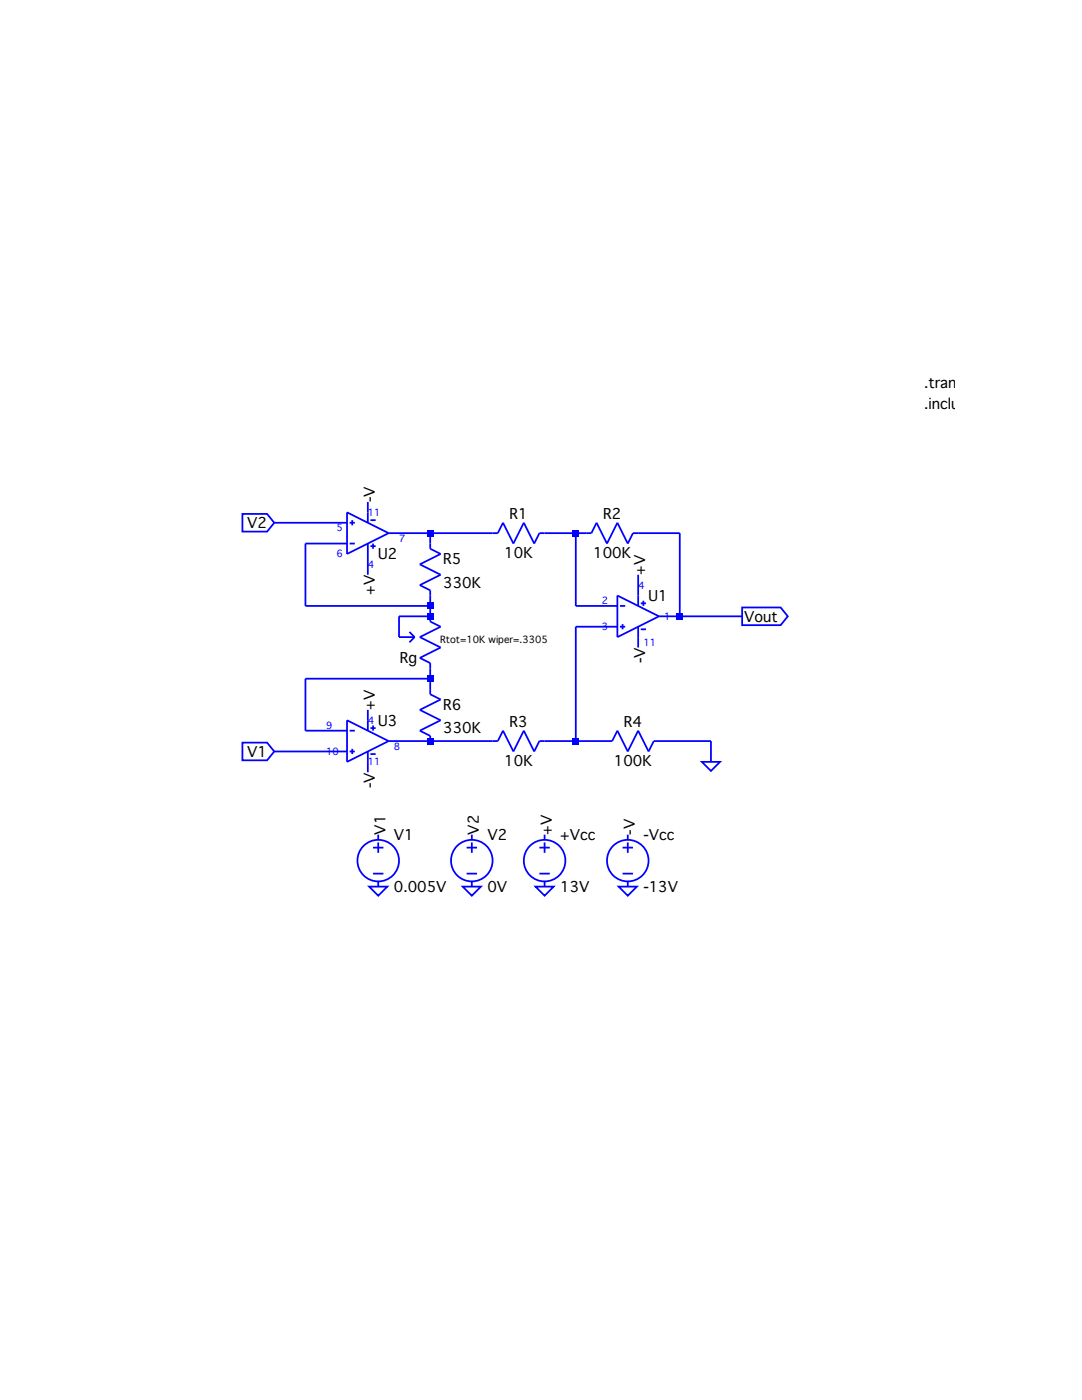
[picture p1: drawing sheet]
<svg xmlns="http://www.w3.org/2000/svg" width="216mm" height="279mm" viewBox="0 0 216 279" stroke-linecap="round" stroke-linejoin="round" font-family="sans-serif">
<g fill="none" stroke="#00f" stroke-width=".35">
<path d="M48.4 102.6h4.9l1.4 1.7-1.4 1.8h-4.9zM54.7 104.3h14.5M69.2 102.3l8.3 4.1-8.3 4.2zM69.2 108.5h-8.3v12.4h24.9M69.8 108.5h1M69.8 104.3h1M70.3 103.8v1M73.4 100.2v4.1M73.4 108.5v6.2M73.9 109h1.1M73.9 103.8h1.1M74.4 108.5v1"/>
<path d="M77.5 106.4h21.8l1.1-2.1 2 4.2 2.1-4.2 2.1 4.2 1-2.1h10.4l1-2.1 2.1 4.2 2.1-4.2 2.1 4.2 1-2.1h9.3v16.6M85.8 106.4v3.1l2.1 1.1-4.1 2 4.1 2.1-4.1 2.1 2 1v6.2l2.1 1.1-4.1 2.1 4.1 2-4.1 2.1 2 1v6.3l2.1 1-4.1 2.1 4.1 2-4.1 2.1 2 1.1v1M114.9 106.4v14.5h8.3M123.2 118.9l8.3 4.1-8.3 4.2zM127.3 114.7v6.2M128.4 119.9v1M81.7 126.1l1 1.1M82.7 127.2l-1 1M85.8 135.4h-24.9v10.4h8.3M85.8 123h-6.2v4.2h3.1M123.2 125.1h-8.3v22.8M123.7 120.9h1"/>
<path d="M123.7 125.1h1M124.2 124.6v1M127.3 125.1v4.1M127.9 120.4h1M127.9 125.6h1M131.5 123h16.6M148.1 121.2h7.7l1.4 1.8-1.4 1.8h-7.7zM48.4 148.2h4.9l1.4 1.8-1.4 1.7h-4.9zM54.7 150h14.5M69.2 143.7l8.3 4.2-8.3 4.1zM69.8 145.8h1M69.8 150h1"/>
<path d="M70.3 149.5v1M73.4 141.7v4.1M73.4 150v4.1M73.9 145.3h1.1M73.9 150.5h1.1M74.4 144.8v1M77.5 147.9h21.8l1.1-2.1 2 4.2 2.1-4.2 2.1 4.2 1-2.1h14.6l1-2.1 2.1 4.2 2-4.2 2.1 4.2 1.1-2.1h11.4v4.1M140 152h3.7l-1.8 1.9zM73.7 176.9h3.6l-1.8 1.9zM74.4 169.2h2.1M74.4 174.4h2.1M75.5 166.6v1"/>
<path d="M75.5 168.1v2.1M75.5 175.9v1M92.3 176.9h3.7l-1.9 1.9zM93.1 169.2h2.1M93.1 174.4h2.1M94.1 166.6v1M94.1 168.1v2.1M94.1 175.9v1M106.9 176.9h3.6l-1.8 1.9zM107.6 169.2h2.1M107.6 174.4h2.1M108.7 166.6v1"/>
<path d="M108.7 168.1v2.1M108.7 175.9v1M123.4 176.9h3.7l-1.8 1.9zM124.2 169.2h2.1M124.2 174.4h2.1M125.3 166.6v1M125.3 168.1v2.1M125.3 175.9v1"/>
<circle cx="75.5" cy="171.8" r="4.1"/>
<circle cx="94.1" cy="171.8" r="4.1"/>
<circle cx="108.7" cy="171.8" r="4.1"/>
<circle cx="125.3" cy="171.8" r="4.1"/>
</g>
<g fill="#00f">
<path d="M85.2 105.8h1.3v1.3h-1.3z"/>
<path d="M85.2 120.3h1.3v1.3h-1.3z"/>
<path d="M85.2 122.4h1.3v1.2h-1.3z"/>
<path d="M85.2 134.8h1.3v1.3h-1.3z"/>
<path d="M85.2 147.2h1.3v1.3h-1.3z"/>
<path d="M114.2 105.8h1.3v1.3h-1.3z"/>
<path d="M114.2 147.2h1.3v1.3h-1.3z"/>
<path d="M135 122.4h1.3v1.2h-1.3z"/>
</g>
<g font-size="2.9">
<text x="184.4" y="77.4">.tran 20</text>
<text x="184.4" y="81.5">.include potentiometer.s</text>
<text x="74.8" y="100.2" transform="rotate(-90 74.8 100.2)">-V</text>
<text x="49.3" y="105.4">V2</text>
<text x="101.7" y="103.6">R1</text>
<text x="120.3" y="103.6">R2</text>
<text x="75.5" y="111.6">U2</text>
<text x="88.4" y="112.6">R5</text>
<text x="100.6" y="111.3">10K</text>
<text x="118.4" y="111.3">100K</text>
<text x="74.8" y="118.7" transform="rotate(-90 74.8 118.7)">+V</text>
<text x="88.4" y="117.3">330K</text>
<text x="128.8" y="114.7" transform="rotate(-90 128.8 114.7)">+V</text>
<text x="129.4" y="119.9">U1</text>
<text x="148.5" y="124.1">Vout</text>
<text x="79.8" y="132.4">Rg</text>
<text x="128.8" y="132.4" transform="rotate(-90 128.8 132.4)">-V</text>
<text x="74.8" y="141.7" transform="rotate(-90 74.8 141.7)">+V</text>
<text x="88.4" y="141.7">R6</text>
<text x="75.5" y="144.8">U3</text>
<text x="88.4" y="146.4">330K</text>
<text x="101.7" y="145.1">R3</text>
<text x="124.5" y="145.1">R4</text>
<text x="49.3" y="151">V1</text>
<text x="100.6" y="152.8">10K</text>
<text x="122.5" y="152.8">100K</text>
<text x="74.8" y="157.3" transform="rotate(-90 74.8 157.3)">-V</text>
<text x="76.9" y="166.6" transform="rotate(-90 76.9 166.6)">V1</text>
<text x="78.6" y="167.6">V1</text>
<text x="95.6" y="166.6" transform="rotate(-90 95.6 166.6)">V2</text>
<text x="97.3" y="167.6">V2</text>
<text x="110.1" y="166.6" transform="rotate(-90 110.1 166.6)">+V</text>
<text x="111.8" y="167.6">+Vcc</text>
<text x="126.7" y="166.6" transform="rotate(-90 126.7 166.6)">-V</text>
<text x="128.4" y="167.6">-Vcc</text>
<text x="78.6" y="178">0.005V</text>
<text x="97.3" y="178">0V</text>
<text x="111.8" y="178">13V</text>
<text x="128.4" y="178">-13V</text>
</g>
<g font-size="1.9" fill="#0000c8">
<text x="67.2" y="106.1">5</text>
<text x="73.4" y="103">11</text>
<text x="67.2" y="111.3">6</text>
<text x="73.4" y="113.3">4</text>
<text x="79.6" y="108.1">7</text>
<text x="127.3" y="117.5">4</text>
<text x="120.1" y="120.6">2</text>
<text x="120.1" y="125.8">3</text>
<text x="132.5" y="123.7">1</text>
<text x="128.4" y="128.9">11</text>
<text x="65.1" y="145.5">9</text>
<text x="73.4" y="144.5">4</text>
<text x="78.6" y="149.6">8</text>
<text x="65.1" y="150.7">10</text>
<text x="73.4" y="152.8">11</text>
</g>
<text font-size="1.9" x="87.8" y="128.2">Rtot=10K wiper=.3305</text>
</svg>
